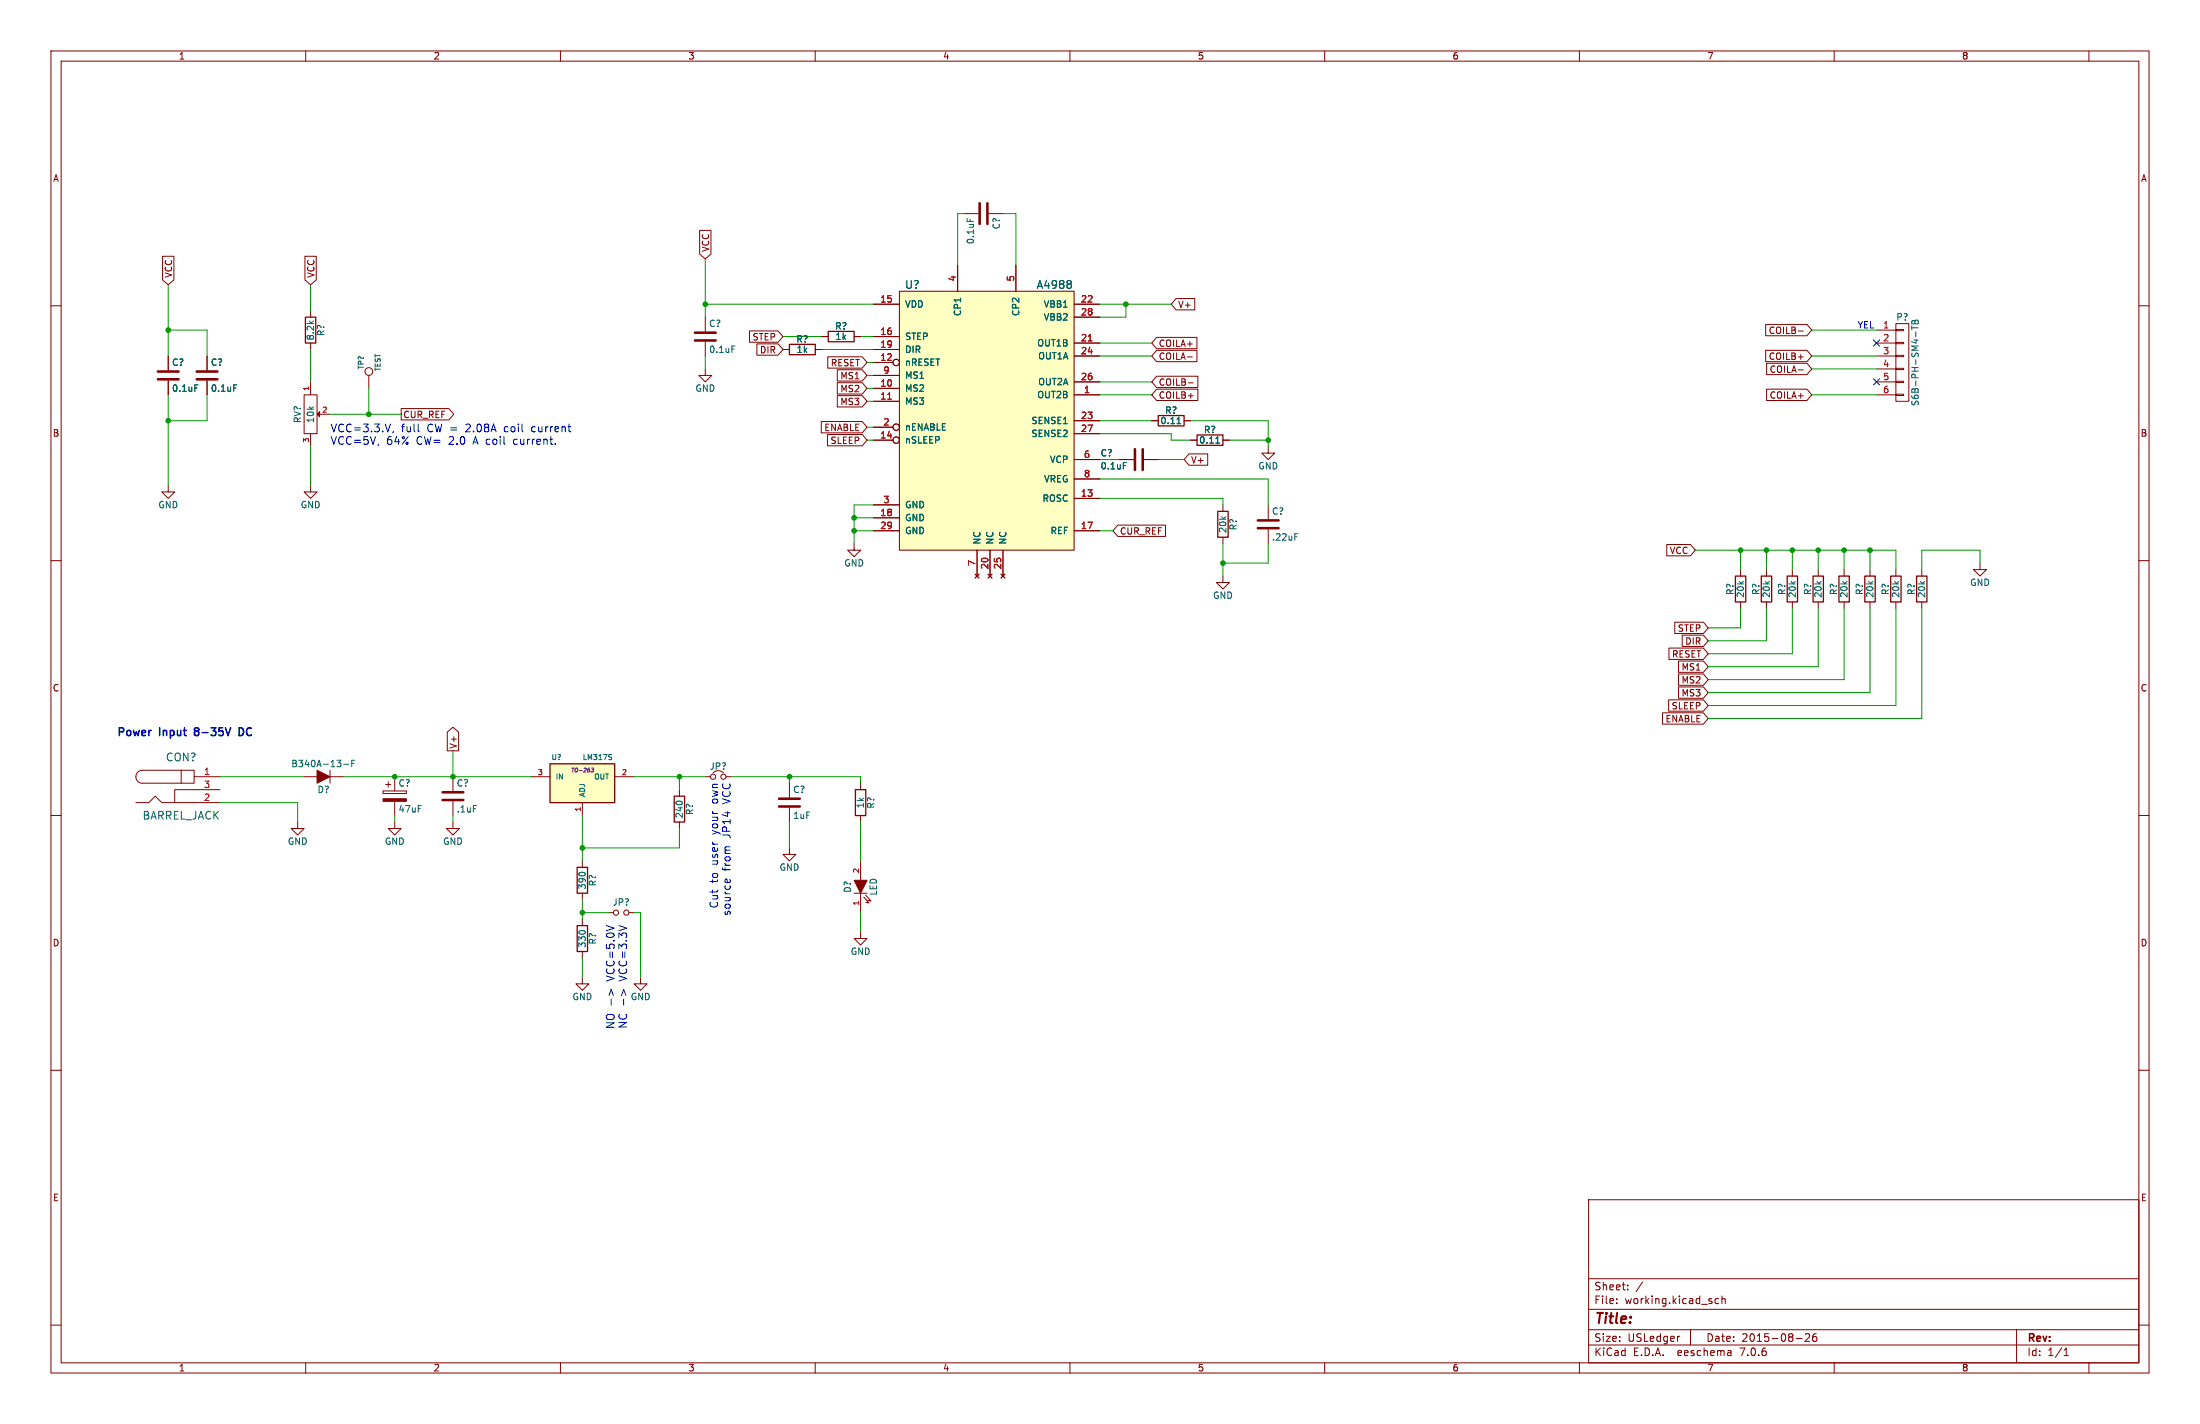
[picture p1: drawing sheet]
EESchema Schematic File Version 2
LIBS:test
LIBS:power
LIBS:device
LIBS:transistors
LIBS:conn
LIBS:linear
LIBS:regul
LIBS:74xx
LIBS:cmos4000
LIBS:adc-dac
LIBS:memory
LIBS:xilinx
LIBS:microcontrollers
LIBS:dsp
LIBS:microchip
LIBS:analog_switches
LIBS:motorola
LIBS:texas
LIBS:intel
LIBS:audio
LIBS:interface
LIBS:digital-audio
LIBS:philips
LIBS:display
LIBS:cypress
LIBS:siliconi
LIBS:opto
LIBS:atmel
LIBS:contrib
LIBS:valves
LIBS:allegro
LIBS:NEMA23Stepper-cache
EELAYER 25 0
EELAYER END
$Descr USLedger 17000 11000
encoding utf-8
Sheet 1 1
Title ""
Date "2015-08-26"
Rev ""
Comp ""
Comment1 ""
Comment2 ""
Comment3 ""
Comment4 ""
$EndDescr
$Comp
L GND #PWR?
U 1 1
P 6600 4200
F 0 "#PWR?" H 6600 3950 50  0001 C CNN
F 1 "GND" H 6600 4050 50  0000 C CNN
F 2 "" H 6600 4200 60  0000 C CNN
F 3 "" H 6600 4200 60  0000 C CNN
	1    6600 4200
	1    0    0    -1  
$EndComp
$Comp
L A4988 U?
U 1 1
P 6950 2250
F 0 "U?" H 7050 2300 60  0000 C CNN
F 1 "A4988" H 8150 2300 60  0000 C CNN
F 2 "" H 6950 900 60  0000 C CNN
F 3 "" H 6950 900 60  0000 C CNN
	1    6950 2250
	1    0    0    -1  
$EndComp
$Comp
L BARREL_JACK CON?
U 1 1
P 1400 6100
F 0 "CON?" H 1400 6350 60  0000 C CNN
F 1 "BARREL_JACK" H 1400 5900 60  0000 C CNN
F 2 "" H 1400 6100 60  0000 C CNN
F 3 "" H 1400 6100 60  0000 C CNN
	1    1400 6100
	1    0    0    -1  
$EndComp
$Comp
L D D?
U 1 1
P 2500 6000
F 0 "D?" H 2500 6100 50  0000 C CNN
F 1 "B340A-13-F" H 2500 5900 50  0000 C CNN
F 2 "" H 2500 6000 60  0000 C CNN
F 3 "" H 2500 6000 60  0000 C CNN
F 4 "B340A-13-F" H 2500 6000 60  0001 C CNN "MFP"
	1    2500 6000
	-1   0    0    1   
$EndComp
$Comp
L GND #PWR?
U 1 1
P 2300 6350
F 0 "#PWR?" H 2300 6100 50  0001 C CNN
F 1 "GND" H 2300 6200 50  0000 C CNN
F 2 "" H 2300 6350 60  0000 C CNN
F 3 "" H 2300 6350 60  0000 C CNN
	1    2300 6350
	1    0    0    -1  
$EndComp
$Comp
L CONN_01X06 P?
U 1 1
P 14700 2800
F 0 "P?" H 14700 3150 50  0000 C CNN
F 1 "S6B-PH-SM4-TB" V 14800 2800 50  0000 C CNN
F 2 "S6B-PH-SM4-TB" H 14700 2800 60  0001 C CNN
F 3 "http://www.jst-mfg.com/product/pdf/eng/ePH.pdf" H 14700 2800 60  0001 C CNN
F 4 "JST" H 14700 2800 60  0001 C CNN "MFN"
F 5 "S6B-PH-SM4-TB" H 14700 2800 60  0001 C CNN "MFP"
F 6 "455-1753-6-ND" H 14700 2800 60  0001 C CNN "S1PN"
F 7 "http://www.digikey.com/product-search/en?KeyWords=455-1753-6-ND&WT.z_header=search_go" H 14700 2800 60  0001 C CNN "S1PL"
F 8 "38K8081" H 14700 2800 60  0001 C CNN "S2PN"
F 9 "http://www.newark.com/jst-japan-solderless-terminals/s6b-ph-sm4-tb-lf-sn/connector-header-6pos-1row-2mm/dp/38K8081" H 14700 2800 60  0001 C CNN "S2PL"
F 10 "SMD, SIDE ENTRY" H 14700 2800 60  0001 C CNN "Notes"
	1    14700 2800
	1    0    0    -1  
$EndComp
$Comp
L CP C?
U 1 1
P 3050 6150
F 0 "C?" H 3075 6250 50  0000 L CNN
F 1 "47uF" H 3075 6050 50  0000 L CNN
F 2 "" H 3088 6000 30  0000 C CNN
F 3 "" H 3050 6150 60  0000 C CNN
F 4 "50V" H 3050 6150 60  0001 C CNN "Rating(s)"
	1    3050 6150
	1    0    0    -1  
$EndComp
$Comp
L GND #PWR?
U 1 1
P 3050 6350
F 0 "#PWR?" H 3050 6100 50  0001 C CNN
F 1 "GND" H 3050 6200 50  0000 C CNN
F 2 "" H 3050 6350 60  0000 C CNN
F 3 "" H 3050 6350 60  0000 C CNN
	1    3050 6350
	1    0    0    -1  
$EndComp
$Comp
L C C?
U 1 1
P 3500 6150
F 0 "C?" H 3525 6250 50  0000 L CNN
F 1 ".1uF" H 3525 6050 50  0000 L CNN
F 2 "" H 3538 6000 30  0000 C CNN
F 3 "" H 3500 6150 60  0000 C CNN
F 4 "50V" H 3500 6150 60  0001 C CNN "Rating(s)"
	1    3500 6150
	1    0    0    -1  
$EndComp
$Comp
L LM317S U?
U 1 1
P 4500 6050
F 0 "U?" H 4300 6250 40  0000 C CNN
F 1 "LM317S" H 4500 6250 40  0000 L CNN
F 2 "TO-263" H 4500 6150 30  0000 C CIN
F 3 "" H 4500 6050 60  0000 C CNN
	1    4500 6050
	1    0    0    -1  
$EndComp
$Comp
L GND #PWR?
U 1 1
P 3500 6350
F 0 "#PWR?" H 3500 6100 50  0001 C CNN
F 1 "GND" H 3500 6200 50  0000 C CNN
F 2 "" H 3500 6350 60  0000 C CNN
F 3 "" H 3500 6350 60  0000 C CNN
	1    3500 6350
	1    0    0    -1  
$EndComp
$Comp
L R R?
U 1 1
P 5250 6250
F 0 "R?" V 5330 6250 50  0000 C CNN
F 1 "240" V 5250 6250 50  0000 C CNN
F 2 "" V 5180 6250 30  0000 C CNN
F 3 "" H 5250 6250 30  0000 C CNN
	1    5250 6250
	1    0    0    -1  
$EndComp
$Comp
L R R?
U 1 1
P 4500 6800
F 0 "R?" V 4580 6800 50  0000 C CNN
F 1 "390" V 4500 6800 50  0000 C CNN
F 2 "" V 4430 6800 30  0000 C CNN
F 3 "" H 4500 6800 30  0000 C CNN
	1    4500 6800
	1    0    0    -1  
$EndComp
$Comp
L R R?
U 1 1
P 4500 7250
F 0 "R?" V 4580 7250 50  0000 C CNN
F 1 "330" V 4500 7250 50  0000 C CNN
F 2 "" V 4430 7250 30  0000 C CNN
F 3 "" H 4500 7250 30  0000 C CNN
	1    4500 7250
	1    0    0    -1  
$EndComp
$Comp
L GND #PWR?
U 1 1
P 4500 7550
F 0 "#PWR?" H 4500 7300 50  0001 C CNN
F 1 "GND" H 4500 7400 50  0000 C CNN
F 2 "" H 4500 7550 60  0000 C CNN
F 3 "" H 4500 7550 60  0000 C CNN
	1    4500 7550
	1    0    0    -1  
$EndComp
$Comp
L GND #PWR?
U 1 1
P 4950 7550
F 0 "#PWR?" H 4950 7300 50  0001 C CNN
F 1 "GND" H 4950 7400 50  0000 C CNN
F 2 "" H 4950 7550 60  0000 C CNN
F 3 "" H 4950 7550 60  0000 C CNN
	1    4950 7550
	1    0    0    -1  
$EndComp
$Comp
L Jumper_NO_Small JP?
U 1 1
P 4800 7050
F 0 "JP?" H 4800 7130 50  0000 C CNN
F 1 "Jumper_NO_Small" H 4810 6990 50  0001 C CNN
F 2 "" H 4800 7050 60  0000 C CNN
F 3 "" H 4800 7050 60  0000 C CNN
	1    4800 7050
	1    0    0    -1  
$EndComp
$Comp
L Jumper_NC_Small JP?
U 1 1
P 5550 6000
F 0 "JP?" H 5550 6080 50  0000 C CNN
F 1 "Jumper_NC_Small" H 5560 5940 50  0001 C CNN
F 2 "" H 5550 6000 60  0000 C CNN
F 3 "" H 5550 6000 60  0000 C CNN
	1    5550 6000
	1    0    0    -1  
$EndComp
Wire Wire Line
	6600 3900 6600 4200
Wire Wire Line
	6600 4100 6750 4100
Wire Wire Line
	6750 4000 6600 4000
Connection ~ 6600 4100
Wire Wire Line
	6750 3900 6600 3900
Connection ~ 6600 4000
Wire Wire Line
	1700 6200 2300 6200
Wire Wire Line
	2300 6200 2300 6350
Wire Wire Line
	1700 6000 2350 6000
Wire Wire Line
	2650 6000 4100 6000
Wire Wire Line
	3050 6350 3050 6300
Connection ~ 3050 6000
Connection ~ 3500 6000
Wire Wire Line
	3500 6300 3500 6350
Wire Wire Line
	4500 6300 4500 6650
Wire Wire Line
	4500 6550 5250 6550
Wire Wire Line
	5250 6550 5250 6400
Connection ~ 4500 6550
Wire Wire Line
	4500 6950 4500 7100
Wire Wire Line
	4500 7400 4500 7550
Wire Wire Line
	4900 7050 4950 7050
Wire Wire Line
	4950 7050 4950 7550
Wire Wire Line
	4700 7050 4500 7050
Connection ~ 4500 7050
Wire Wire Line
	4900 6000 5450 6000
Wire Wire Line
	5250 6100 5250 6000
Connection ~ 5250 6000
$Comp
L C C?
U 1 1
P 6100 6200
F 0 "C?" H 6125 6300 50  0000 L CNN
F 1 "1uF" H 6125 6100 50  0000 L CNN
F 2 "" H 6138 6050 30  0000 C CNN
F 3 "" H 6100 6200 60  0000 C CNN
	1    6100 6200
	1    0    0    -1  
$EndComp
$Comp
L R R?
U 1 1
P 6650 6200
F 0 "R?" V 6730 6200 50  0000 C CNN
F 1 "1k" V 6650 6200 50  0000 C CNN
F 2 "" V 6580 6200 30  0000 C CNN
F 3 "" H 6650 6200 30  0000 C CNN
	1    6650 6200
	1    0    0    -1  
$EndComp
$Comp
L LED D?
U 1 1
P 6650 6850
F 0 "D?" H 6650 6950 50  0000 C CNN
F 1 "LED" H 6650 6750 50  0000 C CNN
F 2 "" H 6650 6850 60  0000 C CNN
F 3 "" H 6650 6850 60  0000 C CNN
	1    6650 6850
	0    -1   -1   0   
$EndComp
$Comp
L GND #PWR?
U 1 1
P 6100 6550
F 0 "#PWR?" H 6100 6300 50  0001 C CNN
F 1 "GND" H 6100 6400 50  0000 C CNN
F 2 "" H 6100 6550 60  0000 C CNN
F 3 "" H 6100 6550 60  0000 C CNN
	1    6100 6550
	1    0    0    -1  
$EndComp
$Comp
L GND #PWR?
U 1 1
P 6650 7200
F 0 "#PWR?" H 6650 6950 50  0001 C CNN
F 1 "GND" H 6650 7050 50  0000 C CNN
F 2 "" H 6650 7200 60  0000 C CNN
F 3 "" H 6650 7200 60  0000 C CNN
	1    6650 7200
	1    0    0    -1  
$EndComp
Wire Wire Line
	6100 6350 6100 6550
Wire Wire Line
	6650 6350 6650 6650
Wire Wire Line
	6650 7050 6650 7200
Wire Wire Line
	5650 6000 6650 6000
Wire Wire Line
	6650 6000 6650 6050
Wire Wire Line
	6100 6050 6100 6000
Connection ~ 6100 6000
Text Notes 5650 6050 3    60   ~ 0
Cut to user your own\nsource from JP14 VCC\n
Text Notes 4850 7150 3    60   ~ 0
NO -> VCC=5.0V\nNC -> VCC=3.3V
Text Notes 900  5700 0    60   ~ 12
Power Input 8-35V DC
$Comp
L C C?
U 1 1
P 7600 1650
F 0 "C?" H 7625 1750 50  0000 L CNN
F 1 "0.1uF" H 7625 1550 50  0000 L CNN
F 2 "" H 7638 1500 30  0000 C CNN
F 3 "" H 7600 1650 60  0000 C CNN
	1    7600 1650
	0    1    1    0   
$EndComp
Wire Wire Line
	7400 2050 7400 1650
Wire Wire Line
	7400 1650 7450 1650
Wire Wire Line
	7750 1650 7850 1650
Wire Wire Line
	7850 1650 7850 2050
$Comp
L C C?
U 1 1
P 8800 3550
F 0 "C?" V 8750 3250 50  0000 L CNN
F 1 "0.1uF" V 8850 3250 50  0000 L CNN
F 2 "" H 8838 3400 30  0000 C CNN
F 3 "" H 8800 3550 60  0000 C CNN
	1    8800 3550
	0    1    1    0   
$EndComp
Wire Wire Line
	8500 3550 8650 3550
Text GLabel 9150 3550 2    50   Input ~ 0
V+
Wire Wire Line
	9150 3550 8950 3550
$Comp
L C C?
U 1 1
P 5450 2600
F 0 "C?" H 5475 2700 50  0000 L CNN
F 1 "0.1uF" H 5475 2500 50  0000 L CNN
F 2 "" H 5488 2450 30  0000 C CNN
F 3 "" H 5450 2600 60  0000 C CNN
	1    5450 2600
	1    0    0    -1  
$EndComp
Wire Wire Line
	5450 2000 5450 2450
Wire Wire Line
	5450 2350 6750 2350
$Comp
L GND #PWR?
U 1 1
P 5450 2850
F 0 "#PWR?" H 5450 2600 50  0001 C CNN
F 1 "GND" H 5450 2700 50  0000 C CNN
F 2 "" H 5450 2850 60  0000 C CNN
F 3 "" H 5450 2850 60  0000 C CNN
	1    5450 2850
	1    0    0    -1  
$EndComp
Wire Wire Line
	5450 2750 5450 2850
Text GLabel 5450 2000 1    50   Input ~ 0
VCC
Connection ~ 5450 2350
Text GLabel 2400 2200 1    50   Input ~ 0
VCC
$Comp
L R R?
U 1 1
P 2400 2550
F 0 "R?" V 2480 2550 50  0000 C CNN
F 1 "8.2k" V 2400 2550 50  0000 C CNN
F 2 "" V 2330 2550 30  0000 C CNN
F 3 "" H 2400 2550 30  0000 C CNN
	1    2400 2550
	1    0    0    -1  
$EndComp
$Comp
L POT RV?
U 1 1
P 2400 3200
F 0 "RV?" H 2400 3100 50  0000 C CNN
F 1 "10k" H 2400 3200 50  0000 C CNN
F 2 "" H 2400 3200 60  0000 C CNN
F 3 "" H 2400 3200 60  0000 C CNN
	1    2400 3200
	0    1    1    0   
$EndComp
$Comp
L GND #PWR?
U 1 1
P 2400 3750
F 0 "#PWR?" H 2400 3500 50  0001 C CNN
F 1 "GND" H 2400 3600 50  0000 C CNN
F 2 "" H 2400 3750 60  0000 C CNN
F 3 "" H 2400 3750 60  0000 C CNN
	1    2400 3750
	1    0    0    -1  
$EndComp
Wire Wire Line
	2400 2200 2400 2400
Wire Wire Line
	2400 2700 2400 2950
Wire Wire Line
	2400 3450 2400 3750
Text GLabel 3100 3200 2    50   Output ~ 0
CUR_REF
Wire Wire Line
	2550 3200 3100 3200
$Comp
L TEST TP?
U 1 1
P 2850 2800
F 0 "TP?" H 2850 2860 40  0000 C CNN
F 1 "TEST" H 2850 2730 40  0000 C CNN
F 2 "" H 2850 2800 60  0000 C CNN
F 3 "" H 2850 2800 60  0000 C CNN
	1    2850 2800
	0    -1   -1   0   
$EndComp
Wire Wire Line
	2850 3000 2850 3200
Connection ~ 2850 3200
$Comp
L R R?
U 1 1
P 6200 2700
F 0 "R?" V 6280 2700 50  0000 C CNN
F 1 "1k" V 6200 2700 50  0000 C CNN
F 2 "" V 6130 2700 30  0000 C CNN
F 3 "" H 6200 2700 30  0000 C CNN
	1    6200 2700
	0    -1   -1   0   
$EndComp
$Comp
L R R?
U 1 1
P 6500 2600
F 0 "R?" V 6580 2600 50  0000 C CNN
F 1 "1k" V 6500 2600 50  0000 C CNN
F 2 "" V 6430 2600 30  0000 C CNN
F 3 "" H 6500 2600 30  0000 C CNN
	1    6500 2600
	0    -1   -1   0   
$EndComp
Wire Wire Line
	6650 2600 6750 2600
Wire Wire Line
	6350 2700 6750 2700
Text GLabel 1300 2200 1    50   Input ~ 0
VCC
$Comp
L GND #PWR?
U 1 1
P 1300 3750
F 0 "#PWR?" H 1300 3500 50  0001 C CNN
F 1 "GND" H 1300 3600 50  0000 C CNN
F 2 "" H 1300 3750 60  0000 C CNN
F 3 "" H 1300 3750 60  0000 C CNN
	1    1300 3750
	1    0    0    -1  
$EndComp
$Comp
L C C?
U 1 1
P 1300 2900
F 0 "C?" H 1325 3000 50  0000 L CNN
F 1 "0.1uF" H 1325 2800 50  0000 L CNN
F 2 "" H 1338 2750 30  0000 C CNN
F 3 "" H 1300 2900 60  0000 C CNN
	1    1300 2900
	1    0    0    -1  
$EndComp
$Comp
L C C?
U 1 1
P 1600 2900
F 0 "C?" H 1625 3000 50  0000 L CNN
F 1 "0.1uF" H 1625 2800 50  0000 L CNN
F 2 "" H 1638 2750 30  0000 C CNN
F 3 "" H 1600 2900 60  0000 C CNN
	1    1600 2900
	1    0    0    -1  
$EndComp
Wire Wire Line
	1300 2200 1300 2750
Wire Wire Line
	1300 3050 1300 3750
Wire Wire Line
	1300 3250 1600 3250
Wire Wire Line
	1600 3250 1600 3050
Connection ~ 1300 3250
Wire Wire Line
	1600 2750 1600 2550
Wire Wire Line
	1600 2550 1300 2550
Connection ~ 1300 2550
Text Notes 2550 3450 0    60   ~ 0
VCC=3.3.V, full CW = 2.08A coil current\nVCC=5V, 64% CW= 2.0 A coil current.
Text GLabel 8600 4100 2    50   Input ~ 0
CUR_REF
Wire Wire Line
	8500 4100 8600 4100
$Comp
L GND #PWR?
U 1 1
P 9450 4450
F 0 "#PWR?" H 9450 4200 50  0001 C CNN
F 1 "GND" H 9450 4300 50  0000 C CNN
F 2 "" H 9450 4450 60  0000 C CNN
F 3 "" H 9450 4450 60  0000 C CNN
	1    9450 4450
	1    0    0    -1  
$EndComp
$Comp
L R R?
U 1 1
P 9450 4050
F 0 "R?" V 9530 4050 50  0000 C CNN
F 1 "20k" V 9450 4050 50  0000 C CNN
F 2 "" V 9380 4050 30  0000 C CNN
F 3 "" H 9450 4050 30  0000 C CNN
	1    9450 4050
	1    0    0    -1  
$EndComp
$Comp
L C C?
U 1 1
P 9800 4050
F 0 "C?" H 9825 4150 50  0000 L CNN
F 1 ".22uF" H 9825 3950 50  0000 L CNN
F 2 "" H 9838 3900 30  0000 C CNN
F 3 "" H 9800 4050 60  0000 C CNN
	1    9800 4050
	1    0    0    -1  
$EndComp
Wire Wire Line
	8500 3850 9450 3850
Wire Wire Line
	9450 3850 9450 3900
Wire Wire Line
	8500 3700 9800 3700
Wire Wire Line
	9800 3700 9800 3900
Wire Wire Line
	9450 4200 9450 4450
Wire Wire Line
	9450 4350 9800 4350
Wire Wire Line
	9800 4350 9800 4200
Connection ~ 9450 4350
Text GLabel 6050 2600 0    50   Input ~ 0
STEP
Text GLabel 6050 2700 0    50   Input ~ 0
DIR
Wire Wire Line
	6050 2600 6350 2600
Text GLabel 6700 2800 0    50   Input ~ 0
RESET
Text GLabel 6700 2900 0    50   Input ~ 0
MS1
Text GLabel 6700 3000 0    50   Input ~ 0
MS2
Text GLabel 6700 3100 0    50   Input ~ 0
MS3
Text GLabel 6700 3300 0    50   Input ~ 0
ENABLE
Text GLabel 6700 3400 0    50   Input ~ 0
SLEEP
Wire Wire Line
	6700 2800 6750 2800
Wire Wire Line
	6700 2900 6750 2900
Wire Wire Line
	6700 3000 6750 3000
Wire Wire Line
	6700 3100 6750 3100
Wire Wire Line
	6700 3300 6750 3300
Wire Wire Line
	6700 3400 6750 3400
Text GLabel 9050 2350 2    50   Input ~ 0
V+
Wire Wire Line
	8500 2350 9050 2350
Wire Wire Line
	8700 2350 8700 2450
Wire Wire Line
	8700 2450 8500 2450
Connection ~ 8700 2350
Text GLabel 8900 2650 2    50   Input ~ 0
COILA+
Text GLabel 8900 2750 2    50   Input ~ 0
COILA-
Text GLabel 8900 2950 2    50   Input ~ 0
COILB-
Text GLabel 8900 3050 2    50   Input ~ 0
COILB+
Wire Wire Line
	8500 2650 8900 2650
Wire Wire Line
	8900 2750 8500 2750
Wire Wire Line
	8500 2950 8900 2950
Wire Wire Line
	8900 3050 8500 3050
$Comp
L R R?
U 1 1
P 9050 3250
F 0 "R?" V 9130 3250 50  0000 C CNN
F 1 "0.11" V 9050 3250 50  0000 C CNN
F 2 "" V 8980 3250 30  0000 C CNN
F 3 "" H 9050 3250 30  0000 C CNN
	1    9050 3250
	0    -1   -1   0   
$EndComp
$Comp
L R R?
U 1 1
P 9350 3400
F 0 "R?" V 9430 3400 50  0000 C CNN
F 1 "0.11" V 9350 3400 50  0000 C CNN
F 2 "" V 9280 3400 30  0000 C CNN
F 3 "" H 9350 3400 30  0000 C CNN
	1    9350 3400
	0    -1   -1   0   
$EndComp
Wire Wire Line
	8500 3250 8900 3250
$Comp
L GND #PWR?
U 1 1
P 9800 3450
F 0 "#PWR?" H 9800 3200 50  0001 C CNN
F 1 "GND" H 9800 3300 50  0000 C CNN
F 2 "" H 9800 3450 60  0000 C CNN
F 3 "" H 9800 3450 60  0000 C CNN
	1    9800 3450
	1    0    0    -1  
$EndComp
Wire Wire Line
	9200 3250 9800 3250
Wire Wire Line
	9800 3250 9800 3450
Wire Wire Line
	8500 3350 9050 3350
Wire Wire Line
	9050 3350 9050 3400
Wire Wire Line
	9050 3400 9200 3400
Wire Wire Line
	9500 3400 9800 3400
Connection ~ 9800 3400
Text GLabel 13200 5050 0    50   Input ~ 0
RESET
Text GLabel 13200 5150 0    50   Input ~ 0
MS1
Text GLabel 13200 5250 0    50   Input ~ 0
MS2
Text GLabel 13200 5350 0    50   Input ~ 0
MS3
Text GLabel 13200 5550 0    50   Input ~ 0
ENABLE
Text GLabel 13200 5450 0    50   Input ~ 0
SLEEP
Wire Wire Line
	13200 5050 13850 5050
Wire Wire Line
	14050 5150 13200 5150
Wire Wire Line
	14250 5250 13200 5250
Wire Wire Line
	14450 5350 13200 5350
Wire Wire Line
	14650 5450 13200 5450
$Comp
L R R?
U 1 1
P 13850 4550
F 0 "R?" V 13930 4550 50  0000 C CNN
F 1 "20k" V 13850 4550 50  0000 C CNN
F 2 "" V 13780 4550 30  0000 C CNN
F 3 "" H 13850 4550 30  0000 C CNN
	1    13850 4550
	-1   0    0    1   
$EndComp
$Comp
L R R?
U 1 1
P 14050 4550
F 0 "R?" V 14130 4550 50  0000 C CNN
F 1 "20k" V 14050 4550 50  0000 C CNN
F 2 "" V 13980 4550 30  0000 C CNN
F 3 "" H 14050 4550 30  0000 C CNN
	1    14050 4550
	-1   0    0    1   
$EndComp
$Comp
L R R?
U 1 1
P 14250 4550
F 0 "R?" V 14330 4550 50  0000 C CNN
F 1 "20k" V 14250 4550 50  0000 C CNN
F 2 "" V 14180 4550 30  0000 C CNN
F 3 "" H 14250 4550 30  0000 C CNN
	1    14250 4550
	-1   0    0    1   
$EndComp
$Comp
L R R?
U 1 1
P 14450 4550
F 0 "R?" V 14530 4550 50  0000 C CNN
F 1 "20k" V 14450 4550 50  0000 C CNN
F 2 "" V 14380 4550 30  0000 C CNN
F 3 "" H 14450 4550 30  0000 C CNN
	1    14450 4550
	-1   0    0    1   
$EndComp
$Comp
L R R?
U 1 1
P 14650 4550
F 0 "R?" V 14730 4550 50  0000 C CNN
F 1 "20k" V 14650 4550 50  0000 C CNN
F 2 "" V 14580 4550 30  0000 C CNN
F 3 "" H 14650 4550 30  0000 C CNN
	1    14650 4550
	-1   0    0    1   
$EndComp
Wire Wire Line
	14050 4700 14050 5150
Wire Wire Line
	14250 4700 14250 5250
Wire Wire Line
	14450 4700 14450 5350
Wire Wire Line
	14650 4700 14650 5450
$Comp
L R R?
U 1 1
P 14850 4550
F 0 "R?" V 14930 4550 50  0000 C CNN
F 1 "20k" V 14850 4550 50  0000 C CNN
F 2 "" V 14780 4550 30  0000 C CNN
F 3 "" H 14850 4550 30  0000 C CNN
	1    14850 4550
	-1   0    0    1   
$EndComp
Wire Wire Line
	14850 4700 14850 5550
Wire Wire Line
	14850 5550 13200 5550
Text GLabel 13200 4950 0    50   Input ~ 0
DIR
Text GLabel 13200 4850 0    50   Input ~ 0
STEP
$Comp
L R R?
U 1 1
P 13650 4550
F 0 "R?" V 13730 4550 50  0000 C CNN
F 1 "20k" V 13650 4550 50  0000 C CNN
F 2 "" V 13580 4550 30  0000 C CNN
F 3 "" H 13650 4550 30  0000 C CNN
	1    13650 4550
	-1   0    0    1   
$EndComp
$Comp
L R R?
U 1 1
P 13450 4550
F 0 "R?" V 13530 4550 50  0000 C CNN
F 1 "20k" V 13450 4550 50  0000 C CNN
F 2 "" V 13380 4550 30  0000 C CNN
F 3 "" H 13450 4550 30  0000 C CNN
	1    13450 4550
	-1   0    0    1   
$EndComp
Wire Wire Line
	13200 4850 13450 4850
Wire Wire Line
	13450 4850 13450 4700
Wire Wire Line
	13200 4950 13650 4950
Wire Wire Line
	13650 4950 13650 4700
Wire Wire Line
	13850 5050 13850 4700
Text GLabel 13100 4250 0    50   Input ~ 0
VCC
Wire Wire Line
	13450 4250 13450 4400
Wire Wire Line
	13650 4250 13650 4400
Connection ~ 13450 4250
Wire Wire Line
	13850 4250 13850 4400
Connection ~ 13650 4250
Wire Wire Line
	14050 4250 14050 4400
Connection ~ 13850 4250
Wire Wire Line
	14250 4250 14250 4400
Connection ~ 14050 4250
Wire Wire Line
	14450 4250 14450 4400
Connection ~ 14250 4250
Wire Wire Line
	14650 4250 14650 4400
Connection ~ 14450 4250
Wire Wire Line
	14850 4250 14850 4400
Connection ~ 14650 4250
Wire Wire Line
	13100 4250 14650 4250
$Comp
L GND #PWR?
U 1 1
P 15300 4350
F 0 "#PWR?" H 15300 4100 50  0001 C CNN
F 1 "GND" H 15300 4200 50  0000 C CNN
F 2 "" H 15300 4350 60  0000 C CNN
F 3 "" H 15300 4350 60  0000 C CNN
	1    15300 4350
	1    0    0    -1  
$EndComp
Wire Wire Line
	14850 4250 15300 4250
Wire Wire Line
	15300 4250 15300 4350
Text GLabel 14000 3050 0    50   Input ~ 0
COILA+
Text GLabel 14000 2850 0    50   Input ~ 0
COILA-
Text GLabel 14000 2550 0    50   Input ~ 0
COILB-
Text GLabel 14000 2750 0    50   Input ~ 0
COILB+
Wire Wire Line
	14000 2550 14500 2550
Wire Wire Line
	14000 2750 14500 2750
Wire Wire Line
	14000 2850 14500 2850
Wire Wire Line
	14000 3050 14500 3050
Text Notes 14350 2550 0    50   ~ 0
YEL
NoConn ~ 14500 2650
NoConn ~ 14500 2950
Text GLabel 3500 5800 1    50   Output ~ 0
V+
Wire Wire Line
	3500 5800 3500 6000
$EndSCHEMATC
